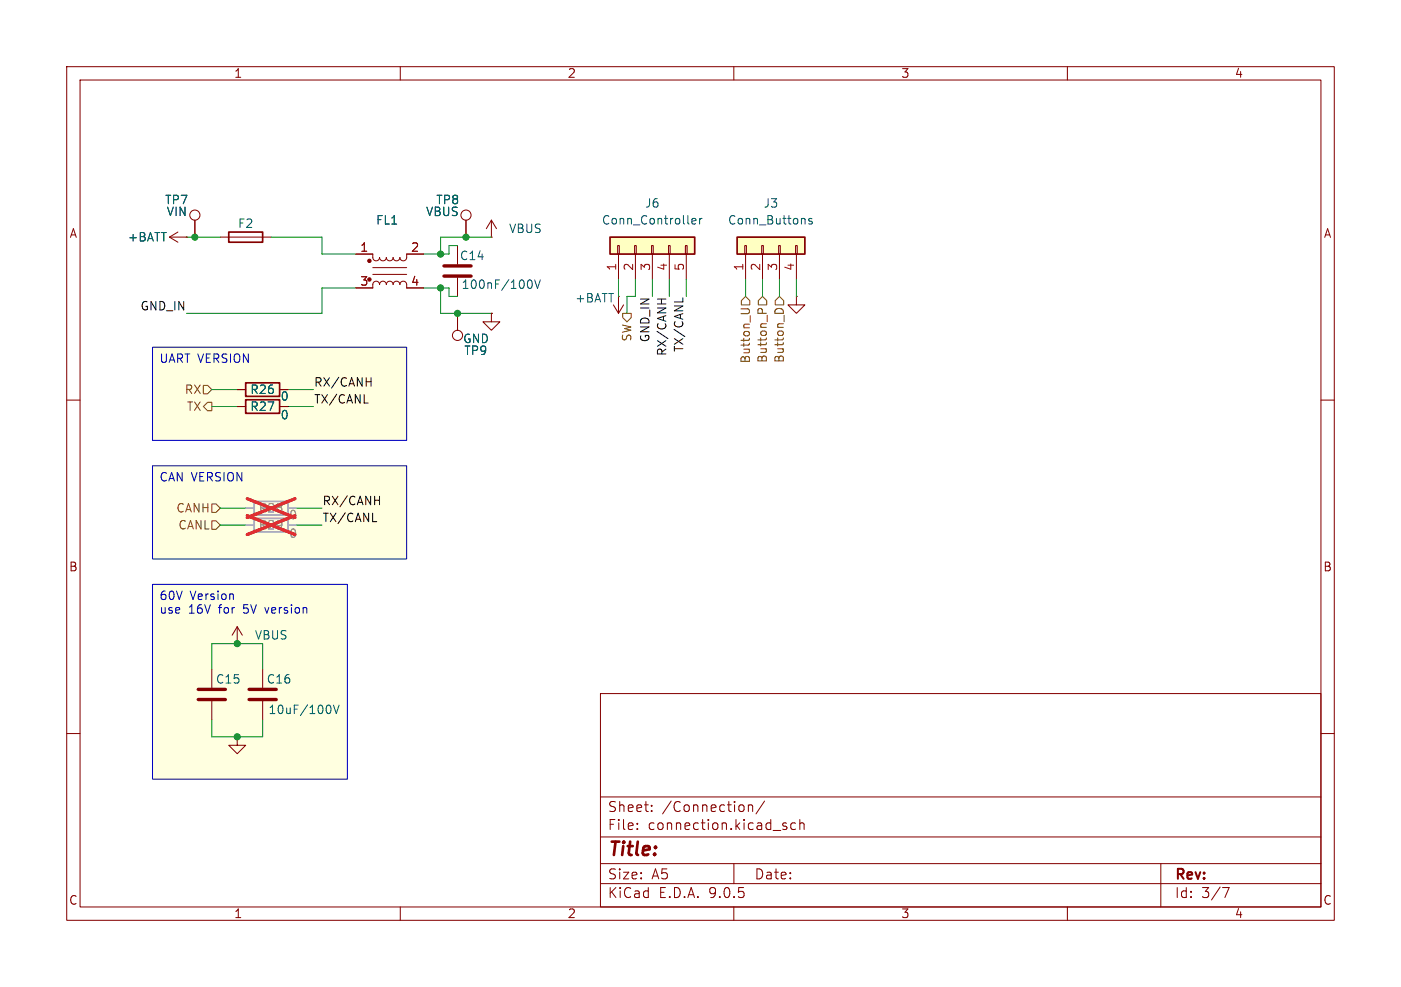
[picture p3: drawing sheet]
<svg xmlns="http://www.w3.org/2000/svg" width="210mm" height="148mm" viewBox="0 0 210 148" stroke-linecap="round" stroke-linejoin="round" font-family="sans-serif">
<g fill="none" stroke="#840000" stroke-width=".15">
<path d="M10 10h190v128h-190zM12 12h186v124h-186zM60 10v2M110 10v2M160 10v2M10 60h2M198 60h2M10 110h2M90 104h108v32h-108zM90 119.5h108M198 110h2M60 136v2"/>
<path d="M90 132.5h108M90 129.5h108M90 125.5h108M95.5 124.2v.2M95.5 123.5v.1M97.7 121.5v.2M97.7 120.8v.1M110 136v2M110 129.5v3M112.2 120.7v1M112.2 120.8a.37 .37 0 0 1 .6 .1v.8M114.6 120.1l-1.3 1.9"/>
<path d="M117.5 123.9l.4 .1 .1 .2-.3 .2h-.2M117.5 123.4l.4 .1M119.3 123.5l-.5-.1-.3 .3v.4l.2 .2h.6M119.9 123.5a.37 .37 0 0 1 .6 .1v.8M119.9 122.9v1.5M160 136v2M174 129.5v6.5M183.3 133.1h1l-.7 1.5"/>
</g>
<g fill="#ffffe0">
<path d="M22.9 69.9h38.1v13.9h-38.1z"/>
<path d="M22.9 87.6h29.2v29.2h-29.2z"/>
<path d="M22.9 52.1h38.1v13.9h-38.1z"/>
</g>
<path d="M38.1 77.7h5.1v2.1h-5.1z" fill="none" stroke="#a1a1a1" stroke-width=".25"/>
<path d="M36.8 78.7h1.3M43.2 78.7h1.2" fill="none" stroke="#a1a1a1" stroke-width=".15"/>
<path d="M37.1 77.3l7.1 2.9M44.2 77.3l-7.1 2.9" fill="none" stroke="#e12e31" stroke-width=".46"/>
<path d="M66.5 39.9h4.1M66.5 41.4h4.1" fill="none" stroke="#840000" stroke-width=".51"/>
<g fill="none" stroke="#840000" stroke-width=".15">
<path d="M53.3 38.1h2.6v.5a.51 .51 0 0 0 .5 .5 .51 .51 0 0 0 .5-.5 .51 .51 0 0 0 .5 .5 .51 .51 0 0 0 .5-.5 .51 .51 0 0 0 .5 .5 .51 .51 0 0 0 .5-.5 .51 .51 0 0 0 .5 .5 .51 .51 0 0 0 .5-.5 .51 .51 0 0 0 .6 .5 .51 .51 0 0 0 .5-.5v-.5h2.5M68.6 36.8v2.8M69.8 33v2.6M73.7 35.6h.1M73.7 33l-.8 1.3M73.7 33l.7 1.3M73.7 33v2.6M55.9 40.1h5.1M55.9 41.1h5.1M61 42.7a.51 .51 0 0 0-.5-.5 .51 .51 0 0 0-.6 .5 .51 .51 0 0 0-.5-.5 .51 .51 0 0 0-.5 .5 .51 .51 0 0 0-.5-.5 .51 .51 0 0 0-.5 .5 .51 .51 0 0 0-.5-.5 .51 .51 0 0 0-.5 .5 .51 .51 0 0 0-.5-.5 .51 .51 0 0 0-.5 .5v.5h-2.6M61 43.2h2.5M68.6 41.7v2.8"/>
<path d="M68.6 47v2.5M73.7 47v1.3h1.2l-1.2 1.2-1.3-1.2h1.3M73.7 47h.1M91.9 45.7l.8 1.3M92.7 44.5h.1M92.7 44.5v2.5M93.5 45.7l-.8 1.3"/>
<circle cx="69.8" cy="32.3" r=".76"/>
<circle cx="68.6" cy="50.3" r=".76"/>
</g>
<path d="M79.2 42h.2a.69 .69 0 0 1 .5 .5 .69 .69 0 0 1-.3 .7h-.4M80.1 42l.5 1.3 .4-1.3" fill="none" stroke="#006464" stroke-width=".15"/>
<g fill="#840000" stroke="#840000" stroke-width=".15">
<circle cx="55.4" cy="39.1" r=".25"/>
<circle cx="55.4" cy="41.9" r=".25"/>
</g>
<path d="M91.4 35.6h12.7v2.5h-12.7z" fill="#ffffc2"/>
<path d="M34.3 34.8h5.1v1.5h-5.1zM91.4 35.6h12.7v2.5h-12.7zM36.8 59.9h5.1v2.1h-5.1zM36.8 57.4h5.1v2h-5.1z" fill="none" stroke="#840000" stroke-width=".25"/>
<g fill="none" stroke="#840000" stroke-width=".15">
<path d="M25.4 35.6h2.5M25.4 35.6l1.3 .7M26.7 34.8l-1.3 .8M27.9 35.6h.1M29.2 33v2.6M33 35.6h7.6M92.6 36.8h.2v1.3h-.2zM92.7 38.1v3.8M95.1 36.8h.3v1.3h-.3zM95.2 38.1v3.8M97.7 36.8h.2v1.3h-.2zM97.8 38.1v3.8"/>
<path d="M100.2 36.8h.3v1.3h-.3zM100.3 38.1v3.8M102.7 36.8h.3v1.3h-.3zM102.9 38.1v3.8M35.6 58.4h1.2M41.9 58.4h1.3M119.4 44.5v1.2h1.2l-1.2 1.3-1.3-1.3h1.3M119.4 44.5h.1M35.6 61h1.2M41.9 61h1.3M35.6 96.5h.1M35.6 94l-.8 1.3"/>
<path d="M35.6 94l.7 1.3M35.6 94v2.5M31.7 100.3v2.8M31.7 105.2v2.8M35.6 110.5v1.3h1.2l-1.2 1.2-1.3-1.2h1.3M35.6 110.5h.1M39.4 100.3v2.8M39.4 105.2v2.8"/>
<circle cx="29.2" cy="32.3" r=".76"/>
</g>
<path d="M103.7 33.2l.6-.1v-.3h-.4l-.2 .1 .1 .6h.5M104.9 32.8v.8M105.2 32.8h-.2l-.1 .2M49.3 105.7a.79 .79 0 0 1 0 1.3M50 105.7l.4 1.3 .4-1.3" fill="none" stroke="#006464" stroke-width=".15"/>
<path d="M38.1 75.2h5.1v2h-5.1z" fill="none" stroke="#a1a1a1" stroke-width=".25"/>
<path d="M36.8 76.2h1.3M43.2 76.2h1.2" fill="none" stroke="#a1a1a1" stroke-width=".15"/>
<path d="M37.1 74.8l7.1 2.8M44.2 74.8l-7.1 2.8" fill="none" stroke="#e12e31" stroke-width=".46"/>
<path d="M29.7 103.4h4.1M29.7 104.9h4.1M37.3 103.4h4.1M37.3 104.9h4.1" fill="none" stroke="#840000" stroke-width=".51"/>
<path d="M110.5 35.6h10.1v2.5h-10.1z" fill="#ffffc2"/>
<path d="M110.5 35.6h10.1v2.5h-10.1z" fill="none" stroke="#840000" stroke-width=".25"/>
<g fill="none" stroke="#840000" stroke-width=".15">
<path d="M27.9 35.6h.1M29.2 33v2.6M53.3 38.1h2.6M61 38.1h2.5M69.8 33v2.6M111.6 36.8h.3v1.3h-.3zM111.8 38.1v3.8M114.2 36.8h.2v1.3h-.2zM114.3 38.1v3.8M116.7 36.8h.3v1.3h-.3zM116.8 38.1v3.8M119.3 36.8h.2v1.3h-.2z"/>
<path d="M119.4 38.1v3.8M35.6 58.4h1.2M41.9 58.4h1.3M53.3 43.2h2.6M61 43.2h2.5M68.6 47v2.5M73.7 47h.1M35.6 61h1.2M41.9 61h1.3"/>
</g>
<path d="M121.7 32.8h-.3l-.2 .1 .1 .2 .4 .1v.3h-.5" fill="none" stroke="#006464" stroke-width=".15"/>
<path d="M30.5 57.8h.6l.6 .6-.6 .7h-.6zM93.3 47h1.3v.6l-.6 .7-.7-.7zM111.1 46.3h1l.2 .1v.4M111.8 44.5l.6 .6v.6h-1.3v-.6zM113.6 47v-.5l.3-.2 .3 .1 .1 .6M114.3 44.5l.6 .6v.6h-1.2v-.6zM116.1 46.7a.68 .68 0 0 1 .7-.5 .68 .68 0 0 1 .6 .5M116.2 45.1l.6-.6 .7 .6v.6h-1.3zM30.5 61l.6-.7h.6v1.3h-.6zM31.7 78.1h.7l.6 .6-.6 .7h-.7zM31.7 75.6h.7l.6 .6-.6 .6h-.7z" fill="none" stroke="#725600" stroke-width=".15"/>
<path d="M54.9 57.2h.7M55.6 56.6v1.3M98.5 44.9h1.3M99.2 44.9v.7M102.4 44.7v.6M54.6 60.4h.6M55.9 78.2h.6M56.2 75h.7M56.9 74.4v1.3" fill="none" stroke="#0f0f0f" stroke-width=".15"/>
<g fill="none" stroke="#009600" stroke-width=".15">
<path d="M27.9 35.6h5.1M40.6 35.6h7.7v2.5h5M68.6 36.8h-1.3v1.3h-3.8M73.7 35.6h-7.7v2.5M31.7 58.4h3.9M43.2 58.4h3.8M53.3 43.2h-5v3.8h-20.4M63.5 43.2h3.8v1.3h1.3M66 43.2v3.8h7.7M92.7 41.9v2.6M95.2 41.9v2.6h-1.2v2.5M97.8 41.9v2.6"/>
<path d="M100.3 41.9v2.6M102.9 41.9v2.6M111.8 41.9v2.6M114.3 41.9v2.6M116.8 41.9v2.6M119.4 41.9v2.6M31.7 61h3.9M33 76.2h3.8M33 78.7h3.8M43.2 61h3.8M44.4 76.2h3.9M44.4 78.7h3.9"/>
<path d="M31.7 100.3v-3.8h7.7v3.8M31.7 108v2.5h7.7v-2.5"/>
</g>
<path d="M22.9 52.1h38.1v13.9h-38.1zM22.9 69.9h38.1v13.9h-38.1zM22.9 87.6h29.2v29.2h-29.2z" fill="none" stroke="#0000c2" stroke-width=".15"/>
<path d="M36.8 76.2h1.3M36.8 78.7h1.3M43.2 76.2h1.2M43.2 78.7h1.2" fill="none" stroke="#a1a1a1" stroke-width=".15"/>
<path d="M37.1 74.8l7.1 2.8M37.1 77.3l7.1 2.9M44.2 74.8l-7.1 2.8M44.2 77.3l-7.1 2.9" fill="none" stroke="#e12e31" stroke-width=".46"/>
<g fill="#009600" stroke="#009600" stroke-width=".15">
<circle cx="69.8" cy="35.6" r=".46"/>
<circle cx="68.6" cy="47" r=".46"/>
<circle cx="66" cy="38.1" r=".46"/>
<circle cx="66" cy="43.2" r=".46"/>
<circle cx="35.6" cy="96.5" r=".46"/>
<circle cx="35.6" cy="110.5" r=".46"/>
<circle cx="29.2" cy="35.6" r=".46"/>
</g>
<text font-size="2.8" fill="#840000" x="91" y="128.9">Title:</text>
<g font-size="2.1" fill="#840000">
<text x="91" y="124.7">File:</text>
<text x="91" y="122">Sheet:</text>
<text x="97.1" y="124.7">connection.kicad_sch</text>
<text x="99.2" y="122">/Connection/</text>
<text x="91" y="134.9">KiCad</text>
<text x="91" y="132.1">Size:</text>
<text x="97.7" y="132.1">A5</text>
<text x="98.7" y="134.9">E.D.A.</text>
<text x="106.3" y="134.9">9.0.5</text>
<text x="113" y="132.1">Date:</text>
<text x="176" y="132.3">Rev:</text>
<text x="176" y="134.9">Id:</text>
<text x="180.1" y="134.9">3/7</text>
</g>
<g font-size="1.8" fill="#840000">
<text x="35" y="11.9">1</text>
<text x="85" y="11.9">2</text>
<text x="135" y="11.9">3</text>
<text x="185" y="11.9">4</text>
<text x="10.3" y="35.9">A</text>
<text x="198.4" y="35.9">A</text>
<text x="10.3" y="85.9">B</text>
<text x="198.3" y="85.9">B</text>
<text x="10.3" y="135.9">C</text>
<text x="35" y="137.9">1</text>
<text x="85" y="137.9">2</text>
<text x="135" y="137.9">3</text>
<text x="185" y="137.9">4</text>
<text x="198.3" y="135.9">C</text>
</g>
<g font-size="1.8" fill="#006464">
<text x="24.6" y="30.8">TP7</text>
<text x="24.9" y="32.6">VIN</text>
<text x="35.6" y="34.4">F2</text>
<text x="56.3" y="33.9">FL1</text>
<text x="63.8" y="32.6">VBUS</text>
<text x="65.3" y="30.8">TP8</text>
<text x="76.2" y="35.2">VBUS</text>
<text x="90.1" y="33.9">Conn_Controller</text>
<text x="96.6" y="31.3">J6</text>
<text x="109" y="33.9">Conn_Buttons</text>
<text x="114.4" y="31.3">J3</text>
<text x="19.1" y="36.4">+BATT</text>
<text x="68.8" y="39.2">C14</text>
<text x="69.1" y="43.5">100nF/100V</text>
<text x="86.1" y="45.6">+BATT</text>
<text x="69.3" y="51.7">GND</text>
<text x="69.5" y="53.4">TP9</text>
<text x="37.4" y="59.3">R26</text>
<text x="37.4" y="61.8">R27</text>
<text x="42" y="63.1">0</text>
<text x="42" y="60.3">0</text>
<text x="38.1" y="96.1">VBUS</text>
<text x="32.3" y="102.7">C15</text>
<text x="39.9" y="102.7">C16</text>
<text x="40.1" y="107.3">10uF/100V</text>
</g>
<g font-size="1.8" fill="#a90000">
<text x="53.9" y="37.8">1</text>
<text x="61.5" y="37.8">2</text>
<text x="92.5" y="40.7" transform="rotate(-90 92.5 40.7)">1</text>
<text x="95" y="40.7" transform="rotate(-90 95 40.7)">2</text>
<text x="97.5" y="40.7" transform="rotate(-90 97.5 40.7)">3</text>
<text x="100.1" y="40.7" transform="rotate(-90 100.1 40.7)">4</text>
<text x="102.6" y="40.7" transform="rotate(-90 102.6 40.7)">5</text>
<text x="111.5" y="40.7" transform="rotate(-90 111.5 40.7)">1</text>
<text x="114" y="40.7" transform="rotate(-90 114 40.7)">2</text>
<text x="116.6" y="40.7" transform="rotate(-90 116.6 40.7)">3</text>
<text x="119.1" y="40.7" transform="rotate(-90 119.1 40.7)">4</text>
<text x="53.9" y="42.9">3</text>
<text x="61.5" y="42.9">4</text>
</g>
<g font-size="1.8" fill="#0f0f0f">
<text x="21" y="46.6">GND_IN</text>
<text x="97.4" y="51.4" transform="rotate(-90 97.4 51.4)">GND_IN</text>
<text x="100" y="53.5" transform="rotate(-90 100 53.5)">RX/CANH</text>
<text x="102.5" y="52.9" transform="rotate(-90 102.5 52.9)">TX/CANL</text>
<text x="47" y="58.1">RX/CANH</text>
<text x="47" y="60.6">TX/CANL</text>
<text x="48.3" y="75.9">RX/CANH</text>
<text x="48.3" y="78.4">TX/CANL</text>
</g>
<g font-size="1.8" fill="#725600">
<text x="94.8" y="51.3" transform="rotate(-90 94.8 51.3)">SW</text>
<text x="27.6" y="59.3">RX</text>
<text x="112.6" y="54.6" transform="rotate(-90 112.6 54.6)">Button_U</text>
<text x="115.2" y="54.5" transform="rotate(-90 115.2 54.5)">Button_P</text>
<text x="117.7" y="54.5" transform="rotate(-90 117.7 54.5)">Button_D</text>
<text x="27.9" y="61.8">TX</text>
<text x="26.3" y="77.1">CANH</text>
<text x="26.6" y="79.6">CANL</text>
</g>
<g font-size="1.8" fill="#0000c2">
<text x="23.8" y="54.7">UART VERSION</text>
<text x="23.8" y="72.5">CAN VERSION</text>
<text x="23.8" y="90.3">60V</text>
<text x="23.8" y="92.4">use</text>
<text x="28.2" y="92.4">16V</text>
<text x="28.5" y="90.3">Version</text>
<text x="32.9" y="92.4">for</text>
<text x="36.8" y="92.4">5V</text>
<text x="40.2" y="92.4">version</text>
</g>
<g font-size="1.8" fill="#989898">
<text x="38.7" y="77.1">R28</text>
<text x="38.7" y="79.6">R29</text>
<text x="43.2" y="80.9">0</text>
<text x="43.2" y="78.1">0</text>
</g>
</svg>
